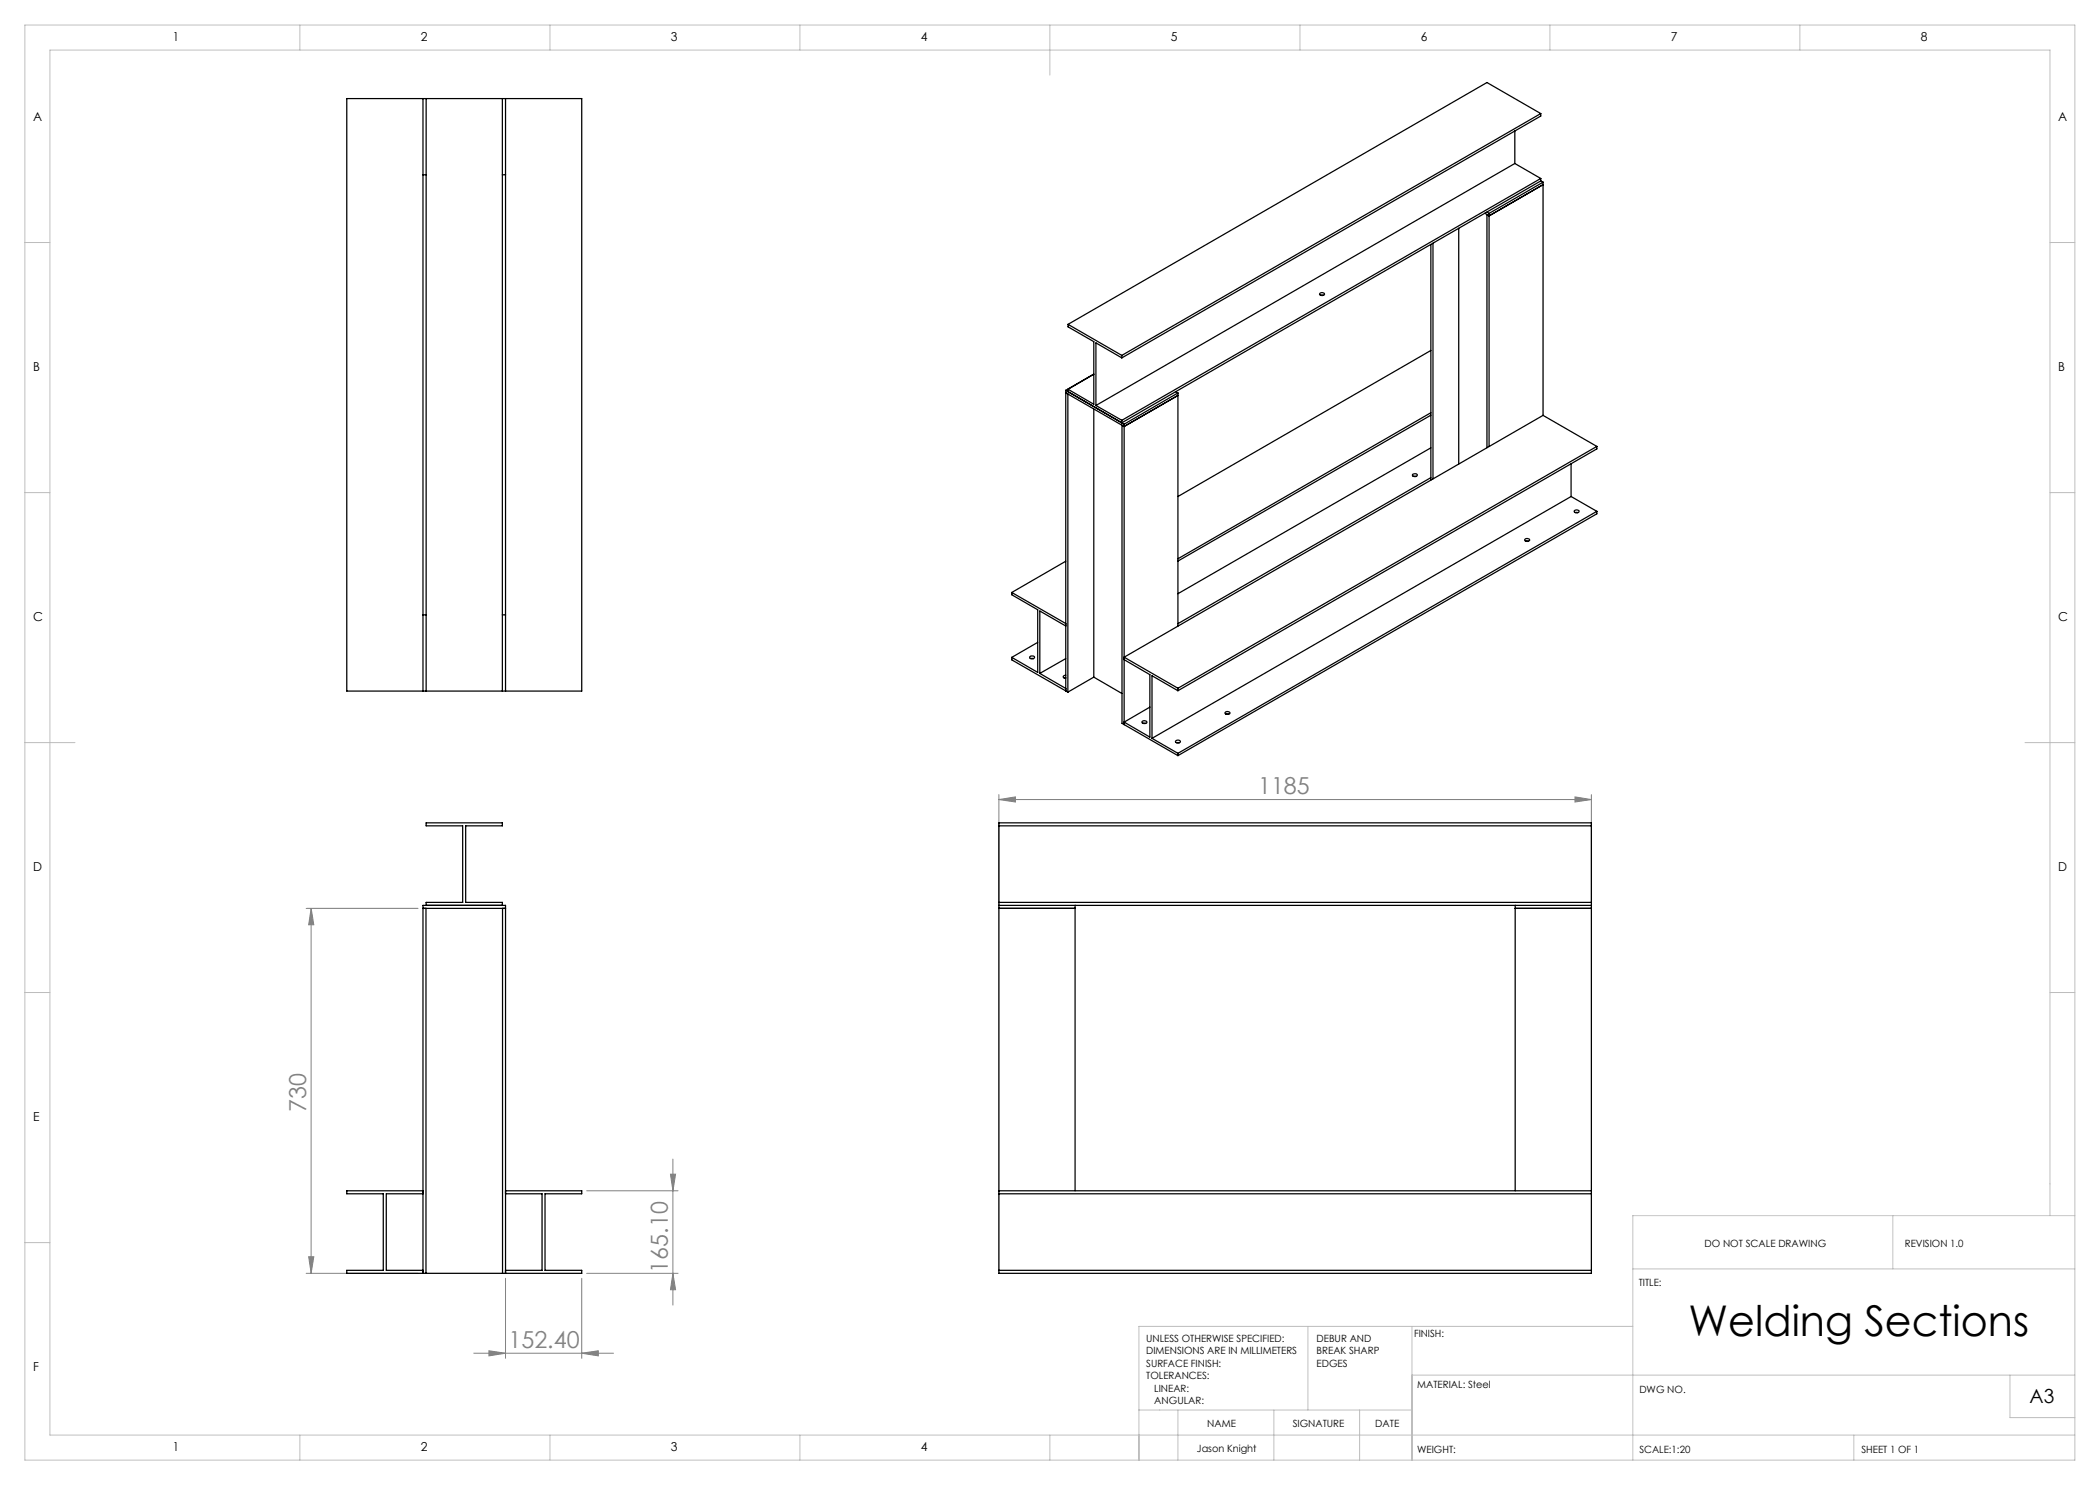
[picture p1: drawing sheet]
<svg xmlns="http://www.w3.org/2000/svg" width="420mm" height="297mm" viewBox="0 0 420 297" stroke-linecap="round" stroke-linejoin="round" font-family="sans-serif">
<g fill="none" stroke="#808080" stroke-width=".2">
<path d="M199.8 159.9l3.3-.5v1zM199.8 158.9v21.8M199.8 159.9h118.5M315 159.4l3.3 .5-3.3 .5zM318.3 158.9v21.8M61.2 181.7h22.4M62.2 181.7l.6 3.3h-1.1zM62.2 181.7v73M117.3 238.2h18.3M134.1 234.8h1l-.5 3.4zM134.6 231.8v29.2M61.2 254.7h22.4"/>
<path d="M61.7 251.4h1.1l-.6 3.3zM101.1 255.7v16M116.3 255.7v16M117.3 254.7h18.3M134.6 254.7l.5 3.2h-1zM94.8 270.6h27.9M97.8 270.2l3.3 .4-3.3 .6zM116.3 270.6l3.4-.4v1z"/>
</g>
<g fill="none" stroke="#c0c0c0" stroke-width=".2">
<path d="M5 5h410v287h-410zM60 5v5M110 5v5M160 5v5M210 5v10M260 5v5M310 5v5M360 5v5M5 48.5h5M410 48.5h5M5 98.5h5M410 98.5h5"/>
<path d="M5 148.5h10M405 148.5h10M5 198.5h5M410 198.5h5M5 248.5h5M326.6 253.8h88.4M378.6 243.1v10.7M410 243.1v-233.1h-400v277h405M415 243.1h-88.4v48.9M261.6 265.3v16.7M282.4 265.3v26.7M282.4 275h132.6"/>
<path d="M326.6 265.3h-98.8v26.7M402 275v8.5h13M60 287v5M110 287v5M160 287v5M210 287v5M227.8 282h54.6M235.6 282v10M254.8 282v10M271.9 282v10M370.8 287v5"/>
</g>
<g fill="#808080">
<path d="M97.8 270.2l3.3 .4-3.3 .6zM116.3 270.6l3.4-.4v1zM199.8 159.9l3.3-.5v1zM315 159.4l3.3 .5-3.3 .5z"/>
<path d="M62.2 181.7l.6 3.3h-1.1zM61.7 251.4h1.1l-.6 3.3zM134.1 234.8h1l-.5 3.4zM134.6 254.7l.5 3.2h-1z"/>
</g>
<g fill="none" stroke="#000" stroke-width=".25">
<path d="M69.4 19.7h46.9v118.5h-46.9zM84.6 19.7v118.5M85.2 19.7v118.5M100.5 19.7v118.5M101.1 19.7v118.5M84.6 35h.6M100.5 35h.6M303 32.7l-83.8 48.4M303 26.2v6.5M303 32.7l5.2 3M308.2 36.2l-83.8 48.4v-.5M308.2 22.7l-83.8 48.4"/>
<path d="M308.2 22.7l-10.8-6.2-83.8 48.4M308.2 22.7v.5l-83.8 48.4M308.2 35.7v.5M308.2 35.7l-83.8 48.4M308.2 36.2l.4 .2M308.6 36.9l-10.8 6.3M308.6 36.4v46.7M308.6 36.4l-10.8 6.3M264 58.7a.44 .44 0 0 1 .6-.2 .44 .44 0 0 1 .2 .5l-.1 .1a.42 .42 0 0 1-.5 0 .42 .42 0 0 1-.2-.4zM264.2 59.1h.5M286.2 48.9v47.1M286.6 48.6v47.2"/>
<path d="M291.7 45.6v47.2M297 42.6l.8 .6M297.4 42.4l.4 .3M297.8 43.2l-.4-.3v46.6M297.8 42.7v46.6M213.1 78.1l11.7 6.7M213.1 78.1v60.1M213.6 64.9v.5l5.2 2.9v12.6l-5.2-3M213.6 77.9v.4M213.6 64.9l10.8 6.2M218.8 74.9l-5.2 3M218.8 74.8l-5.7 3.3"/>
<path d="M224.4 71.1v.5M224.4 71.6l-5.2-3v12.5M235.1 78.3l.5 .3M235.6 78.6v46.6M235.6 79.1l-10.8 6.2M235.6 78.6l-10.8 6.2M286.2 70.1l-50.6 29.2M218.8 81.8v53.6M219.2 81.1l5.2 3M224.8 84.8v60.1M224.8 85.3l-.4-.2v59.6l.4 .2M224.8 85.3l-11.7-6.7 .5 .2v59.6"/>
<path d="M282.5 94.9l.1-.1a.41 .41 0 0 1 .6-.1 .41 .41 0 0 1 .2 .5 .46 .46 0 0 1-.6 .1 .46 .46 0 0 1-.3-.4zM282.7 95.3h.5M286.2 83l-50.6 29.2M286.2 82.5l-50.6 29.3M286.2 89.6l-50.6 29.1M286.2 95.5l-50.6 29.2M308.6 83.1l-83.8 48.3 10.8 6.3M308.6 83.1l10.8 6.2M314.2 99.3l-83.8 48.4M314.2 92.8v6.5M314.2 99.3l5.2 3M319.4 89.3v.5l-83.8 48.3"/>
<path d="M319.4 89.3l-83.8 48.4M202.4 118.5v.5l5.1 3v12.5l-5.1-3M202.4 118.5l10.7 6.2M213.1 112.3l-10.7 6.2M304.9 107.9a.52 .52 0 0 1 .6-.2 .52 .52 0 0 1 .4 .4 .57 .57 0 0 1-1-.2zM305.2 108.2h.5M314.9 102.1a.56 .56 0 0 1 .9 .2 .49 .49 0 0 1-.5 .3 .49 .49 0 0 1-.4-.5zM315.1 102.5h.5M319.4 102.3v.5l-83.8 48.3M319.4 102.3l-83.8 48.4M84.6 123h.6M100.5 123h.6"/>
<path d="M202.4 131.5v.5l10.7 6.2M206 131.4l.1-.1a.41 .41 0 0 1 .5-.2 .41 .41 0 0 1 .2 .6 .49 .49 0 0 1-.5 .1 .49 .49 0 0 1-.3-.4zM206.2 131.7h.5M207.5 128.5l-5.1 3M208 134.7l5.1 3M213.1 135.1a.33 .33 0 0 0-.3 0 .33 .33 0 0 0-.1 .4l.4 .1M213.1 135.5l-.2 .1M213.1 138.2l.5 .2M213.1 125.2l-5.1-3v12.5M213.1 131.7l-5.1 3M218.8 135.4l5.6 3.3M218.8 135.4l-5.2 3"/>
<path d="M224.8 131.9l5.2 3v12.5l-5.2-3 5.2-3M235.6 137.7v.4M235.6 138.1l-5.2-3v12.6M224.8 144.9l10.8 6.2M228.4 144.4a.52 .52 0 0 1 .5-.3 .52 .52 0 0 1 .4 .5h-.1a.54 .54 0 0 1-.8-.2zM228.6 144.7h.5M230.4 147.7l5.2 3M235.2 148.2a.49 .49 0 0 1 .5-.2 .49 .49 0 0 1 .3 .4v.1a.5 .5 0 0 1-.9-.3zM235.3 148.6h.6M235.6 150.7v.4M245.1 142.4l.2-.1a.45 .45 0 0 1 .7 .4l-.1 .1a.44 .44 0 0 1-.6 .1 .44 .44 0 0 1-.2-.5zM245.2 142.8h.5"/>
<path d="M199.8 165.2h118.5M199.8 164.6h118.5v90.1h-118.5zM84.6 181.7h16.5M85.2 181.7v73M85.2 181.1v-.6h7.3v-15.3h-7.3v-.6h15.3v.6h-7.4v15.3h7.4v.6M100.5 181.7v73M199.8 181.1h118.5M199.8 180.5h118.5M199.8 181.7h15.2M215 181.1v57.1M303 181.7h15.3M303 181.1v57.1"/>
<path d="M84.6 238.2h-15.2v.6h7.3v15.3h-7.3v.6h46.9v-.6h-7.3v-15.3h7.3v-.6h-15.2M84.6 238.8h-7.3v15.3h7.3M101.1 238.8h7.3v15.3h-7.3M199.8 238.8h118.5M199.8 238.2h118.5M84.6 254.7v-73.6h16.5v73.6M199.8 254.1h118.5"/>
</g>
<text font-size="8.5" x="337.7" y="267.1">Welding Sections</text>
<g font-size="4.7" fill="#808080">
<text x="251.6" y="158.9">1185</text>
<text x="61.3" y="222.4" transform="rotate(-90 61.3 222.4)">730</text>
<text x="133.6" y="254.5" transform="rotate(-90 133.6 254.5)">165.10</text>
<text x="101.7" y="269.6">152.40</text>
</g>
<text font-size="3.9" x="405.9" y="280.6">A3</text>
<g font-size="2.5">
<text x="34.6" y="8.2">1</text>
<text x="84.2" y="8.2">2</text>
<text x="134.2" y="8.2">3</text>
<text x="184.2" y="8.2">4</text>
<text x="234.2" y="8.2">5</text>
<text x="284.2" y="8.2">6</text>
<text x="334.2" y="8.2">7</text>
<text x="384.2" y="8.2">8</text>
<text x="6.7" y="24.2">A</text>
<text x="411.7" y="24.2">A</text>
<text x="6.7" y="74.2">B</text>
<text x="411.7" y="74.2">B</text>
<text x="6.7" y="124.2">C</text>
<text x="411.7" y="124.2">C</text>
<text x="6.7" y="174.2">D</text>
<text x="411.7" y="174.2">D</text>
<text x="6.7" y="224.2">E</text>
<text x="6.7" y="274.2">F</text>
<text x="34.6" y="290.2">1</text>
<text x="84.2" y="290.2">2</text>
<text x="134.2" y="290.2">3</text>
<text x="184.2" y="290.2">4</text>
</g>
<g font-size="2">
<text x="340.9" y="249.4">DO NOT SCALE DRAWING</text>
<text x="381" y="249.4">REVISION 1.0</text>
<text x="327.8" y="257.2">TITLE:</text>
<text x="229.2" y="268.4">UNLESS OTHERWISE SPECIFIED:</text>
<text x="263.3" y="268.4">DEBUR AND</text>
<text x="282.8" y="267.5">FINISH:</text>
<text x="229.2" y="270.9">DIMENSIONS ARE IN MILLIMETERS</text>
<text x="229.2" y="273.4">SURFACE FINISH:</text>
<text x="229.2" y="275.9">TOLERANCES:</text>
<text x="263.3" y="270.9">BREAK SHARP</text>
<text x="263.3" y="273.4">EDGES</text>
<text x="230.9" y="278.4">LINEAR:</text>
<text x="230.9" y="280.9">ANGULAR:</text>
<text x="283.4" y="277.5">MATERIAL: Steel</text>
<text x="327.9" y="278.6">DWG NO.</text>
<text x="241.5" y="285.4">NAME</text>
<text x="258.5" y="285.4">SIGNATURE</text>
<text x="275.1" y="285.4">DATE</text>
<text x="239.4" y="290.3">Jason Knight</text>
<text x="283.4" y="290.5">WEIGHT:</text>
<text x="327.9" y="290.6">SCALE:1:20</text>
<text x="372.3" y="290.6">SHEET 1 OF 1</text>
</g>
</svg>
